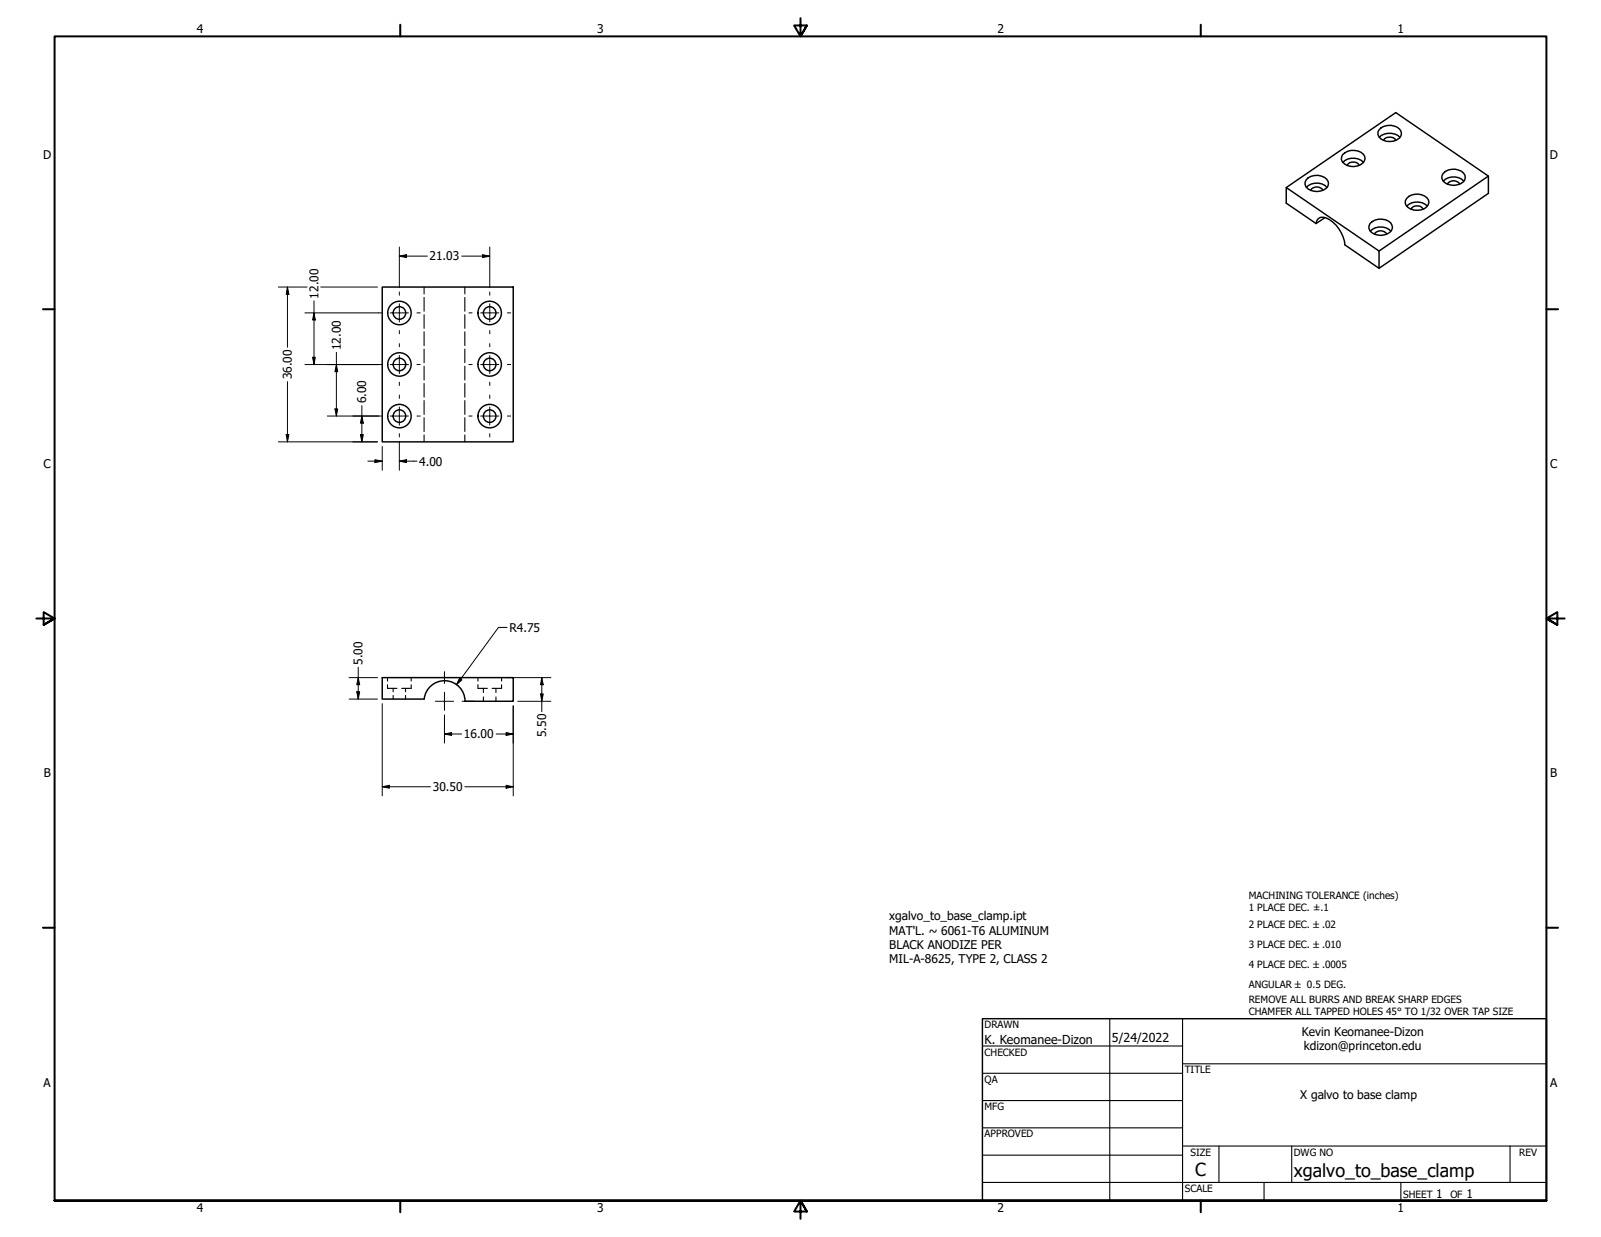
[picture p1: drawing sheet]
<svg xmlns="http://www.w3.org/2000/svg" width="559mm" height="432mm" viewBox="0 0 559 432" stroke-linecap="round" stroke-linejoin="round" font-family="sans-serif">
<!-- layer: Hidden (ANSI) -->
<g fill="none" stroke="#000" stroke-width=".38">
<path d="M148 100.2v2.4M148 103.8v4.8M148 109.9v4.7M148 115.8v4.8M162.2 100.2v2.4M162.2 103.8v4.8M162.2 109.9v4.7M162.2 115.8v4.8M148 121.9v4.7M148 127.8v4.9M148 133.9v4.7M148 139.8v4.9"/>
<path d="M162.2 121.9v4.7M162.2 127.8v4.9M162.2 133.9v4.7M162.2 139.8v4.9M148 145.8v4.8M148 151.8v2.4M162.2 145.8v4.8M162.2 151.8v2.4M135.3 239v1.3h3.3M135.3 236.5v1.2M143.5 239v1.3h-3.3M143.5 236.5v1.2"/>
<path d="M166.8 239v1.3h3.3M166.8 236.5v1.2M175.1 239v1.3h-3.3M175.1 236.5v1.2M137.2 240.3v1.2M137.2 242.8v1.2M141.5 240.3v1.2M141.5 242.8v1.2M168.7 240.3v1.4M168.7 243.3v1.5M173.1 240.3v1.4M173.1 243.3v1.5"/>
</g>
<!-- layer: Visible (ANSI) -->
<g fill="none" stroke="#000" stroke-width=".51">
<path d="M468.6 54a5.1 5.1 0 0 1 7.7 .5 2.77 2.77 0 0 1-2.7 3.5 4.3 4.3 0 0 1-5.4-2.4zM468.7 56.7a5.1 5.1 0 0 1 7.2 0M470.2 57.7a2.51 2.51 0 0 1 4.2 0M481.4 47.9a5.3 5.3 0 0 1 7.2 0M481.4 45.3a4.9 4.9 0 0 1 7.6 .5 2.35 2.35 0 0 1-1.5 3 4.9 4.9 0 0 1-6.2-1.1l-.4-1.7zM482.9 49a2.51 2.51 0 0 1 4.3 0M448.9 65.5l32.4 22.1v6.1l-11.9-8.2a11.2 11.2 0 0 0-7.6-9.7 2.18 2.18 0 0 0-2.4 2.2M455.9 65.4a5.1 5.1 0 0 1 7.3 0M456.6 62a5 5 0 0 1 6.9 1.3 2.64 2.64 0 0 1-2.6 3.4 4.3 4.3 0 0 1-5.4-2.4v-.8zM457.5 66.5a2.44 2.44 0 0 1 4.2 0M462.5 75.9l-3.1 2.1-10.5-7.1v-5.4l38.3-26.2 32.3 22.2v6l-38.2 26.2M478.2 78a5.2 5.2 0 0 1 7.2-.2 2.61 2.61 0 0 1 .2 2.8 2.61 2.61 0 0 1-2.4 1.4 4.3 4.3 0 0 1-5.4-2.4z"/>
<path d="M491 71.9a5.3 5.3 0 0 1 7.2 0M491 69.3a4.9 4.9 0 0 1 7.6 .5 3.2 3.2 0 0 1-3.9 3.6 3.4 3.4 0 0 1-4.2-3.4zM492.5 73a2.5 2.5 0 0 1 4.3 0M503.7 60.6a4.9 4.9 0 0 1 7.6 .6 2.64 2.64 0 0 1-2.6 3.3 4.3 4.3 0 0 1-5.5-2.3zM503.7 63.2a5 5 0 0 1 7.2 0M505.2 64.3a2.51 2.51 0 0 1 4.3 0M519.5 61.5l-38.2 26.1M478.3 80.7a5 5 0 0 1 7.2 0M479.7 81.7a2.51 2.51 0 0 1 4.3 0M133.4 100.2h45.7v54h-45.7zM148 244h-14.6v-7.5h45.7v8.3h-16.9M148.1 244a7.1 7.1 0 0 1 7.4-6.4 7.1 7.1 0 0 1 6.8 7.2"/>
<circle cx="139.4" cy="109.3" r="2.19"/>
<circle cx="139.4" cy="109.3" r="4.1"/>
<circle cx="170.9" cy="109.3" r="2.19"/>
<circle cx="170.9" cy="109.3" r="4.1"/>
<circle cx="139.4" cy="127.2" r="2.19"/>
<circle cx="139.4" cy="127.2" r="4.1"/>
<circle cx="170.9" cy="127.2" r="2.19"/>
<circle cx="170.9" cy="127.2" r="4.1"/>
<circle cx="139.4" cy="145.3" r="2.19"/>
<circle cx="139.4" cy="145.3" r="4.1"/>
<circle cx="170.9" cy="145.3" r="2.19"/>
<circle cx="170.9" cy="145.3" r="4.1"/>
</g>
<!-- layer: Border (ANSI) -->
<g fill="none" stroke="#000" stroke-width=".7">
<path d="M139.7 8.6v4.1M279.4 6.3v6.4l-2.2-3.8h4.4l-2.2 3.8 2.2-3.8M419.1 8.6v4.1M15 107.9h4M539.8 107.9h4M12.7 215.9h6.3l-3.8-2.2v4.4l3.8-2.2-3.8 2.2M546.1 215.9h-6.3l3.8-2.2v4.4l-3.8-2.2 3.8 2.2M15 323.8h4M539.8 323.8h4M19 419.1v-406.4h520.8v406.4h-520.8h520.8M139.7 419.1v4.1M419.1 419.1v4.1"/>
<path d="M281.6 422.9l-2.2-3.8 2.2 3.8h-4.4l2.2-3.8v6.3"/>
</g>
<!-- layer: Title (ANSI) -->
<g fill="none" stroke="#000" stroke-width=".38">
<path d="M387.3 355.6v63.5M412.7 355.6v63.5M342.9 365.1h69.8M342.9 374.6h69.8M412.7 371.3h127.1M342.9 384.2h69.8M342.9 393.7h69.8M342.9 412.7h196.9M342.9 403.2h69.8M412.7 400h127.1M425.4 400v12.7M441.2 412.7v6.4"/>
<path d="M450.8 400v12.7M488.9 412.7v6.4M527 400v12.7"/>
</g>
<path d="M342.9 355.6h196.9v63.5h-196.9z" fill="none" stroke="#000" stroke-width=".51"/>
<!-- layer: Dimension (ANSI) -->
<g fill="none" stroke="#000" stroke-width=".35">
<path d="M139.4 89.4l2.5-.5v1zM139.4 86.2v14.1M139.4 89.4h9.8M161.2 89.4h9.7M168.4 88.9l2.5 .5-2.5 .5zM170.9 86.2v14.1M97.2 100.2h10M100.3 100.2l.5 2.5h-.9zM100.3 100.2v21M106.4 109.2h25.7M109.6 109.2l.4 2.5h-.9zM109.6 105v22.3"/>
<path d="M112 100.2h19.8M100.3 133.2v21M106.4 127.3h25.7M109.1 124.7h.9l-.4 2.6zM117.4 127.3l.5 2.4h-1zM117.4 123v22.2M97.2 154.2h34.6M99.9 151.7h.9l-.5 2.5zM114.2 145.2h17.9M116.9 142.7h1l-.5 2.5zM125.8 151.7h1l-.5 2.5zM126.3 145.2l.5 2.5h-1z"/>
<path d="M126.3 141.6v12.6M133.4 155.8v8.3M139.4 154.1v10M128.4 161h5M130.9 160.5l2.5 .5-2.5 .5zM139.4 161l2.5-.5v1zM139.4 161h6.1M177 219h-3l-14.7 20M121.9 236.5h9.9M125 236.5l.5 2.5h-1zM125 232.9v11.1M160.4 236.7l.8 .6-1.9 1.7z"/>
<path d="M176.7 236.5h15.6M189.1 236.5l.5 2.5h-.9zM189.1 236.5v11.9M121.9 244h9.9M124.5 241.5h1l-.5 2.5zM133.4 245.6v32.2M155.1 256.2l2.5-.5v1zM155.1 256.2h6M155.1 249.6v9.8M173.2 256.2h5.9M176.7 255.7l2.4 .5-2.4 .5zM179.1 246.4v31.4"/>
<path d="M180.7 244.8h11.6M188.7 242.3h.9l-.5 2.5zM133.4 274.6l2.5-.5v1zM133.4 274.6h16.8M162.2 274.6h16.9M176.7 274.1l2.4 .5-2.4 .5z"/>
</g>
<g fill="#000">
<path d="M139.4 89.4l2.5-.5v1z" fill-rule="evenodd"/>
<path d="M168.4 88.9l2.5 .5-2.5 .5z" fill-rule="evenodd"/>
<path d="M100.3 100.2l.5 2.5h-.9z" fill-rule="evenodd"/>
<path d="M109.6 109.2l.4 2.5h-.9z" fill-rule="evenodd"/>
<path d="M109.1 124.7h.9l-.4 2.6z" fill-rule="evenodd"/>
<path d="M117.4 127.3l.5 2.4h-1z" fill-rule="evenodd"/>
<path d="M99.9 151.7h.9l-.5 2.5z" fill-rule="evenodd"/>
<path d="M116.9 142.7h1l-.5 2.5z" fill-rule="evenodd"/>
<path d="M125.8 151.7h1l-.5 2.5z" fill-rule="evenodd"/>
<path d="M126.3 145.2l.5 2.5h-1z" fill-rule="evenodd"/>
<path d="M130.9 160.5l2.5 .5-2.5 .5z" fill-rule="evenodd"/>
<path d="M139.4 161l2.5-.5v1z" fill-rule="evenodd"/>
<path d="M125 236.5l.5 2.5h-1z" fill-rule="evenodd"/>
<path d="M160.4 236.7l.8 .6-1.9 1.7z" fill-rule="evenodd"/>
<path d="M189.1 236.5l.5 2.5h-.9z" fill-rule="evenodd"/>
<path d="M124.5 241.5h1l-.5 2.5z" fill-rule="evenodd"/>
<path d="M155.1 256.2l2.5-.5v1z" fill-rule="evenodd"/>
<path d="M176.7 255.7l2.4 .5-2.4 .5z" fill-rule="evenodd"/>
<path d="M188.7 242.3h.9l-.5 2.5z" fill-rule="evenodd"/>
<path d="M133.4 274.6l2.5-.5v1z" fill-rule="evenodd"/>
<path d="M176.7 274.1l2.4 .5-2.4 .5z" fill-rule="evenodd"/>
</g>
<!-- layer: Center Mark (ANSI) -->
<g fill="none" stroke="#000" stroke-width=".35">
<path d="M132.1 109.2h1.1M136.2 109.2h6.4M139.4 101.9v1.2M139.4 106v6.4M139.4 115.4v1.1M139.4 120v1M145.5 109.2h1.2M163.6 109.2h1.2M167.8 109.2h6.3M170.9 101.9v1.2M170.9 106v6.4M170.9 115.4v1.1"/>
<path d="M170.9 120v1M177.1 109.2h1.1M132.1 127.3h1.1M136.2 127.3h6.4M139.4 124.1v6.3M139.4 133.4v1.2M139.4 137.9v1.2M145.5 127.3h1.2M163.6 127.3h1.2M167.8 127.3h6.3M170.9 124.1v6.3M170.9 133.4v1.2"/>
<path d="M170.9 137.9v1.2M177.1 127.3h1.1M132.1 145.2h1.1M136.2 145.2h6.4M139.4 142v6.4M139.4 151.4v1.1M145.5 145.2h1.2M163.6 145.2h1.2M167.8 145.2h6.3M170.9 142v6.4M170.9 151.4v1.1M177.1 145.2h1.1"/>
<path d="M155.1 234.4v4.2M155.1 241.6v3.2h-3.1M158.3 244.8h-3.2v3.2M161.3 244.8h4.1"/>
</g>
<g font-size="6.3">
<text x="417.2" y="410.6">C</text>
<text x="451.6" y="410.7">xgalvo_to_base_clamp</text>
</g>
<g font-size="4.3">
<text x="343.7" y="364.3">K. Keomanee-Dizon</text>
<text x="388.1" y="363.7">5/24/2022</text>
</g>
<g font-size="4.2">
<text x="68.7" y="11.7">4</text>
<text x="208.4" y="11.7">3</text>
<text x="348.1" y="11.7">2</text>
<text x="487.8" y="11.7">1</text>
<text x="15.1" y="55.5">D</text>
<text x="540.9" y="55.5">D</text>
<text x="149.9" y="90.9">21.03</text>
<text x="111.1" y="104.2" transform="rotate(-90 111.1 104.2)">12.00</text>
<text x="118.9" y="122.2" transform="rotate(-90 118.9 122.2)">12.00</text>
<text x="101.9" y="132.5" transform="rotate(-90 101.9 132.5)">36.00</text>
<text x="127.8" y="140.8" transform="rotate(-90 127.8 140.8)">6.00</text>
<text x="15.2" y="163.4">C</text>
<text x="146.3" y="162.5">4.00</text>
<text x="541" y="163.4">C</text>
<text x="177.8" y="220.5">R4.75</text>
<text x="126.6" y="232.1" transform="rotate(-90 126.6 232.1)">5.00</text>
<text x="161.9" y="257.7">16.00</text>
<text x="190.6" y="257.4" transform="rotate(-90 190.6 257.4)">5.50</text>
<text x="15.3" y="271.4">B</text>
<text x="541.1" y="271.4">B</text>
<text x="151.1" y="276.2">30.50</text>
<text x="310.4" y="321.2">xgalvo_to_base_clamp.ipt</text>
<text x="310.4" y="326.3">MAT'L. ~ 6061-T6 ALUMINUM</text>
<text x="310.4" y="331.3">BLACK ANODIZE PER</text>
<text x="310.4" y="336.3">MIL-A-8625, TYPE 2, CLASS 2</text>
<text x="454.3" y="361.6">Kevin Keomanee-Dizon</text>
<text x="455.1" y="366.6">kdizon@princeton.edu</text>
<text x="15.2" y="379.3">A</text>
<text x="453.8" y="383.6">X galvo to base clamp</text>
<text x="541" y="379.3">A</text>
<text x="501.3" y="418.3">1</text>
<text x="511.8" y="418.3">1</text>
<text x="68.7" y="423.2">4</text>
<text x="208.4" y="423.2">3</text>
<text x="348.1" y="423.2">2</text>
<text x="487.8" y="423.2">1</text>
</g>
<g font-size="3.5">
<text x="435.9" y="313.9">MACHINING TOLERANCE (inches)</text>
<text x="435.9" y="318.1">1 PLACE DEC. ±.1</text>
<text x="435.9" y="324">2 PLACE DEC. ±.02</text>
<text x="435.9" y="330.9">3 PLACE DEC. ±.010</text>
<text x="435.9" y="337.8">4 PLACE DEC. ±.0005</text>
<text x="435.9" y="344.7">ANGULAR ± 0.5 DEG.</text>
<text x="435.9" y="349.9">REMOVE ALL BURRS AND BREAK SHARP EDGES</text>
<text x="343.7" y="358.9">DRAWN</text>
<text x="435.9" y="354.1">CHAMFER ALL TAPPED HOLES 45° TO 1/32 OVER TAP SIZE</text>
<text x="343.7" y="368.5">CHECKED</text>
<text x="413.5" y="374.6">TITLE</text>
<text x="343.7" y="378">QA</text>
<text x="343.7" y="387.5">MFG</text>
<text x="343.7" y="397.1">APPROVED</text>
<text x="415.5" y="403.4">SIZE</text>
<text x="451.6" y="403.4">DWG NO</text>
<text x="530.3" y="403.4">REV</text>
<text x="413.5" y="416.1">SCALE</text>
<text x="489.7" y="418.3">SHEET</text>
<text x="506.2" y="418.3">OF</text>
</g>
</svg>
